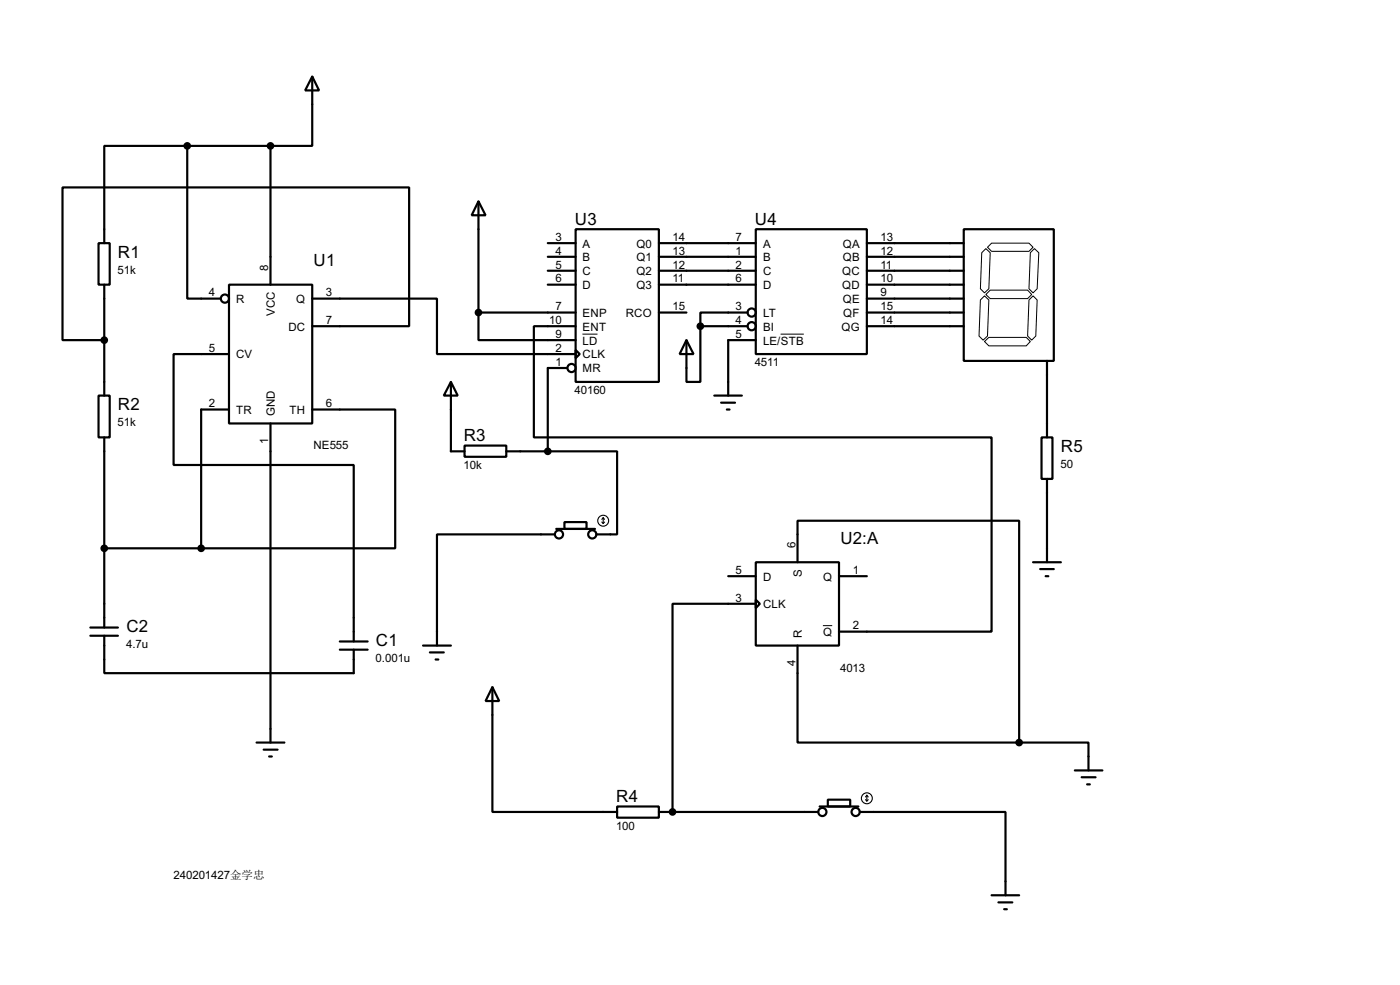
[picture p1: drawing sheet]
<svg xmlns="http://www.w3.org/2000/svg" width="256mm" height="180mm" viewBox="0 0 256 180" stroke-linecap="round" stroke-linejoin="round" font-family="sans-serif">
<g fill="none" stroke="#000" stroke-width=".4">
<path d="M57.2 14l1.3 2.6h-2.6zM57.2 14v12.7h-7.6M34.3 26.7v28h6.1M34.3 26.7h-15.2v17.8M34.3 26.7h15.3M49.6 26.7v25.4M87.7 36.9l1.3 2.5h-2.6zM87.7 36.9v20.3M18.1 44.5h2v7.6h-2zM19.1 52.1v20.3M42 52.1h15.2v25.4h-15.2zM57.2 54.7h22.9v10.1h25.4"/>
<path d="M57.2 59.7h17.8v-25.4h-63.5v28h7.6M87.7 57.2v5.1h17.8M87.7 57.2h17.8M100.4 44.5h5.1M100.4 47h5.1M100.4 49.6h5.1M100.4 52.1h5.1M105.5 42h15.2v27.9h-15.2zM105.5 59.7h-7.7v20.4h83.9v35.5h-28M120.7 44.5h17.8M120.7 47h17.8M120.7 49.6h17.8"/>
<path d="M120.7 52.1h17.8M120.7 57.2h5.1M128.3 59.7v10.2h-2.5v-7.6M128.3 59.7h8.7M137 57.2h-8.7v2.5M138.5 42h20.3v22.8h-20.3zM158.8 44.5h17.8M158.8 47h17.8M158.8 49.6h17.8M158.8 52.1h17.8M158.8 54.7h17.8M158.8 57.2h17.8"/>
<path d="M158.8 59.7h17.8M176.6 42h16.5v24.1h-16.5zM18.1 72.4h2v7.7h-2zM42 64.8h-10.2v20.3h33v32.3M42 75h-5.1v25.4M49.6 77.5v58.4M57.2 75h15.2v25.4h-35.5M82.6 69.9l1.3 2.5h-2.6zM82.6 69.9v12.7h2.5M103.9 67.4h-3.5v15.2M105.5 64.1l.7 .7-.7 .8zM125.8 62.3l1.3 2.5h-2.6z"/>
<path d="M130.9 72.4h5M132.1 73.7h2.6M133.2 75h.5M138.5 62.3h-5.1v10.1M191.8 66.1v14M19.1 80.1v34.8M85.1 81.6h7.7v2h-7.7zM92.8 82.6h7.6M100.4 82.6h12.7v15.2h-3.8M101.7 97.8h-21.6v20.4M101.9 96.8h7.1M103.4 95.6h4.1v1.2h-4.1z"/>
<path d="M190.8 80.1h2v7.6h-2zM191.8 87.7v15.2M16.6 114.9h5M16.6 116.4h5M19.1 116.4v6.8h45.7v-4.3M19.1 100.4h17.8M62.3 117.4h5.1M62.3 118.9h5.1M77.5 118.2h5.1M78.8 119.4h2.5M133.4 105.5h5.1M138.5 102.9h15.2v15.3h-15.2z"/>
<path d="M138.5 109.8l.7 .7-.7 .8zM138.5 110.5h-15.3v38.1M146.1 102.9v-7.6h40.6v40.6M146.1 118.2v17.7h40.6M153.7 105.5h5.1M189.3 102.9h5.1M190.6 104.2h2.5M191.6 105.5h.5M47 135.9h5.1M48.3 137.2h2.6M49.3 138.5h.5M79.8 120.7h.5"/>
<path d="M90.2 125.8l1.3 2.5h-2.5zM90.2 125.8v22.8h22.9M186.7 135.9h12.7v5.1M113.1 147.6h7.6v2.1h-7.6zM120.7 148.6h29.2M150.2 147.6h7.1M151.7 146.4h4.1v1.2h-4.1zM157.5 148.6h26.7v15.3M196.9 141h5.1M198.2 142.3h2.5M199.2 143.6h.5M181.7 163.9h5"/>
<path d="M182.9 165.2h2.6M184 166.4h.5"/>
<circle cx="41.2" cy="54.7" r=".75"/>
<circle cx="137.7" cy="57.2" r=".75"/>
<circle cx="137.7" cy="59.7" r=".75"/>
<circle cx="104.7" cy="67.4" r=".75"/>
<circle cx="102.4" cy="97.8" r=".75"/>
<circle cx="108.5" cy="97.8" r=".75"/>
<circle cx="150.6" cy="148.6" r=".75"/>
<circle cx="156.7" cy="148.6" r=".75"/>
</g>
<circle cx="123.2" cy="148.6" r=".2" fill="#000"/>
<path d="M179.6 54.9l.8-.7 .8 .7-.3 6.6-.8 .8-.7-.8zM179.9 46.3l.7-.8 .8 .8-.2 6.6-.8 .7-.8-.7zM180.6 53.9l.8-.8h6.9l.7 .8-.7 .8h-6.9zM180.9 45.3l.8-.8h6.8l.8 .8-.8 .7h-6.8zM188.5 54.9l.8-.7 .7 .7-.2 6.6-.8 .8-.7-.8zM188.8 46.3l.7-.8 .8 .8-.3 6.6-.7 .7-.8-.7zM106.7 61.2h2.8M143 61.2h4.3M180.4 62.5l.8-.7h6.8l.8 .7-.8 .8h-6.8zM150.8 114.5h1.7" fill="none" stroke="#000" stroke-width=".18"/>
<g fill="#000" stroke="#000" stroke-width=".4">
<circle cx="34.3" cy="26.7" r=".5"/>
<circle cx="49.5" cy="26.7" r=".5"/>
<circle cx="87.6" cy="57.2" r=".5"/>
<circle cx="128.3" cy="59.7" r=".5"/>
<circle cx="19.1" cy="62.3" r=".5"/>
<circle cx="100.3" cy="82.6" r=".5"/>
<circle cx="19.1" cy="100.4" r=".5"/>
<circle cx="36.8" cy="100.4" r=".5"/>
<circle cx="186.7" cy="135.9" r=".5"/>
<circle cx="123.2" cy="148.6" r=".5"/>
</g>
<g fill="none" stroke="#000" stroke-width=".2">
<path d="M110.3 95.6l.2 .2M110.5 94.8v1M110.5 94.8l-.2 .3M110.5 94.8l.3 .3M110.8 95.6l-.3 .2M158.6 146.4l.2 .2M158.8 145.6v1M158.8 145.6l-.2 .3M158.8 145.6l.3 .3M159.1 146.4l-.3 .2"/>
<circle cx="110.5" cy="95.3" r="1"/>
<circle cx="158.8" cy="146.1" r="1"/>
</g>
<g font-size="3.5">
<text x="105.3" y="41.2">U3</text>
<text x="138.3" y="41.2">U4</text>
<text x="21.6" y="47.2">R1</text>
<text x="57.5" y="48.7">U1</text>
<text x="21.6" y="75.1">R2</text>
<text x="85" y="80.8">R3</text>
<text x="194.4" y="82.8">R5</text>
<text x="154" y="99.6">U2:A</text>
<text x="23.2" y="115.8">C2</text>
<text x="68.9" y="118.3">C1</text>
<text x="112.9" y="146.8">R4</text>
</g>
<g font-size="2.4">
<text x="101.8" y="44.1">3</text>
<text x="101.8" y="46.6">4</text>
<text x="106.7" y="45.3">A</text>
<text x="106.7" y="47.8">B</text>
<text x="116.6" y="45.3">Q0</text>
<text x="116.6" y="47.8">Q1</text>
<text x="123.2" y="44.1">14</text>
<text x="123.2" y="46.6">13</text>
<text x="134.8" y="44.1">7</text>
<text x="134.8" y="46.6">1</text>
<text x="139.8" y="45.3">A</text>
<text x="139.8" y="47.8">B</text>
<text x="154.4" y="45.3">QA</text>
<text x="154.4" y="47.8">QB</text>
<text x="161.3" y="44.1">13</text>
<text x="161.3" y="46.6">12</text>
<text x="21.6" y="50.1">51k</text>
<text x="49.1" y="49.6" transform="rotate(-90 49.1 49.6)">8</text>
<text x="101.8" y="49.2">5</text>
<text x="101.8" y="51.7">6</text>
<text x="106.7" y="50.4">C</text>
<text x="106.7" y="52.9">D</text>
<text x="116.6" y="50.4">Q2</text>
<text x="116.6" y="52.9">Q3</text>
<text x="123.2" y="49.2">12</text>
<text x="123.2" y="51.7">11</text>
<text x="134.8" y="49.2">2</text>
<text x="134.8" y="51.7">6</text>
<text x="139.8" y="50.4">C</text>
<text x="139.8" y="52.9">D</text>
<text x="154.3" y="50.4">QC</text>
<text x="154.3" y="52.9">QD</text>
<text x="161.3" y="49.2">11</text>
<text x="161.3" y="51.7">10</text>
<text x="38.3" y="54.3">4</text>
<text x="43.2" y="55.4">R</text>
<text x="50.4" y="57.9" transform="rotate(-90 50.4 57.9)">VCC</text>
<text x="54.2" y="55.4">Q</text>
<text x="59.7" y="59.3">7</text>
<text x="59.7" y="54.3">3</text>
<text x="100.6" y="59.3">10</text>
<text x="101.8" y="56.8">7</text>
<text x="106.7" y="58">ENP</text>
<text x="114.6" y="58">RCO</text>
<text x="123.2" y="56.8">15</text>
<text x="134.8" y="56.8">3</text>
<text x="134.8" y="59.3">4</text>
<text x="139.8" y="58">LT</text>
<text x="154.4" y="55.4">QE</text>
<text x="154.5" y="58">QF</text>
<text x="161.3" y="54.3">9</text>
<text x="161.3" y="56.8">15</text>
<text x="161.3" y="59.3">14</text>
<text x="38.3" y="64.4">5</text>
<text x="43.2" y="65.6">CV</text>
<text x="52.8" y="60.5">DC</text>
<text x="101.8" y="61.9">9</text>
<text x="101.8" y="64.4">2</text>
<text x="106.7" y="60.5">ENT</text>
<text x="106.7" y="63.1">LD</text>
<text x="106.7" y="65.6">CLK</text>
<text x="134.8" y="61.9">5</text>
<text x="139.8" y="60.5">BI</text>
<text x="139.8" y="63.1">LE/STB</text>
<text x="154.1" y="60.5">QG</text>
<text x="101.8" y="67">1</text>
<text x="106.7" y="68.1">MR</text>
<text x="138.3" y="67">4511</text>
<text x="38.3" y="74.6">2</text>
<text x="43.2" y="75.8">TR</text>
<text x="50.4" y="76.2" transform="rotate(-90 50.4 76.2)">GND</text>
<text x="53" y="75.8">TH</text>
<text x="59.7" y="74.6">6</text>
<text x="105.3" y="72.1">40160</text>
<text x="21.6" y="78.1">51k</text>
<text x="49.2" y="81.2" transform="rotate(-90 49.2 81.2)">1</text>
<text x="57.4" y="82.2">NE555</text>
<text x="84.9" y="85.8">10k</text>
<text x="194.3" y="85.7">50</text>
<text x="145.7" y="100.4" transform="rotate(-90 145.7 100.4)">6</text>
<text x="134.8" y="105.1">5</text>
<text x="139.8" y="106.3">D</text>
<text x="146.9" y="105.6" transform="rotate(-90 146.9 105.6)">S</text>
<text x="150.8" y="106.3">Q</text>
<text x="156.3" y="105.1">1</text>
<text x="134.8" y="110.1">3</text>
<text x="139.8" y="111.3">CLK</text>
<text x="23.1" y="118.7">4.7u</text>
<text x="146.9" y="116.8" transform="rotate(-90 146.9 116.8)">R</text>
<text x="150.8" y="116.4">Q</text>
<text x="156.3" y="115.2">2</text>
<text x="68.8" y="121.2">0.001u</text>
<text x="145.7" y="121.9" transform="rotate(-90 145.7 121.9)">4</text>
<text x="153.9" y="122.9">4013</text>
<text x="112.9" y="151.9">100</text>
<text x="31.8" y="160.8">240201427金学忠</text>
</g>
</svg>
